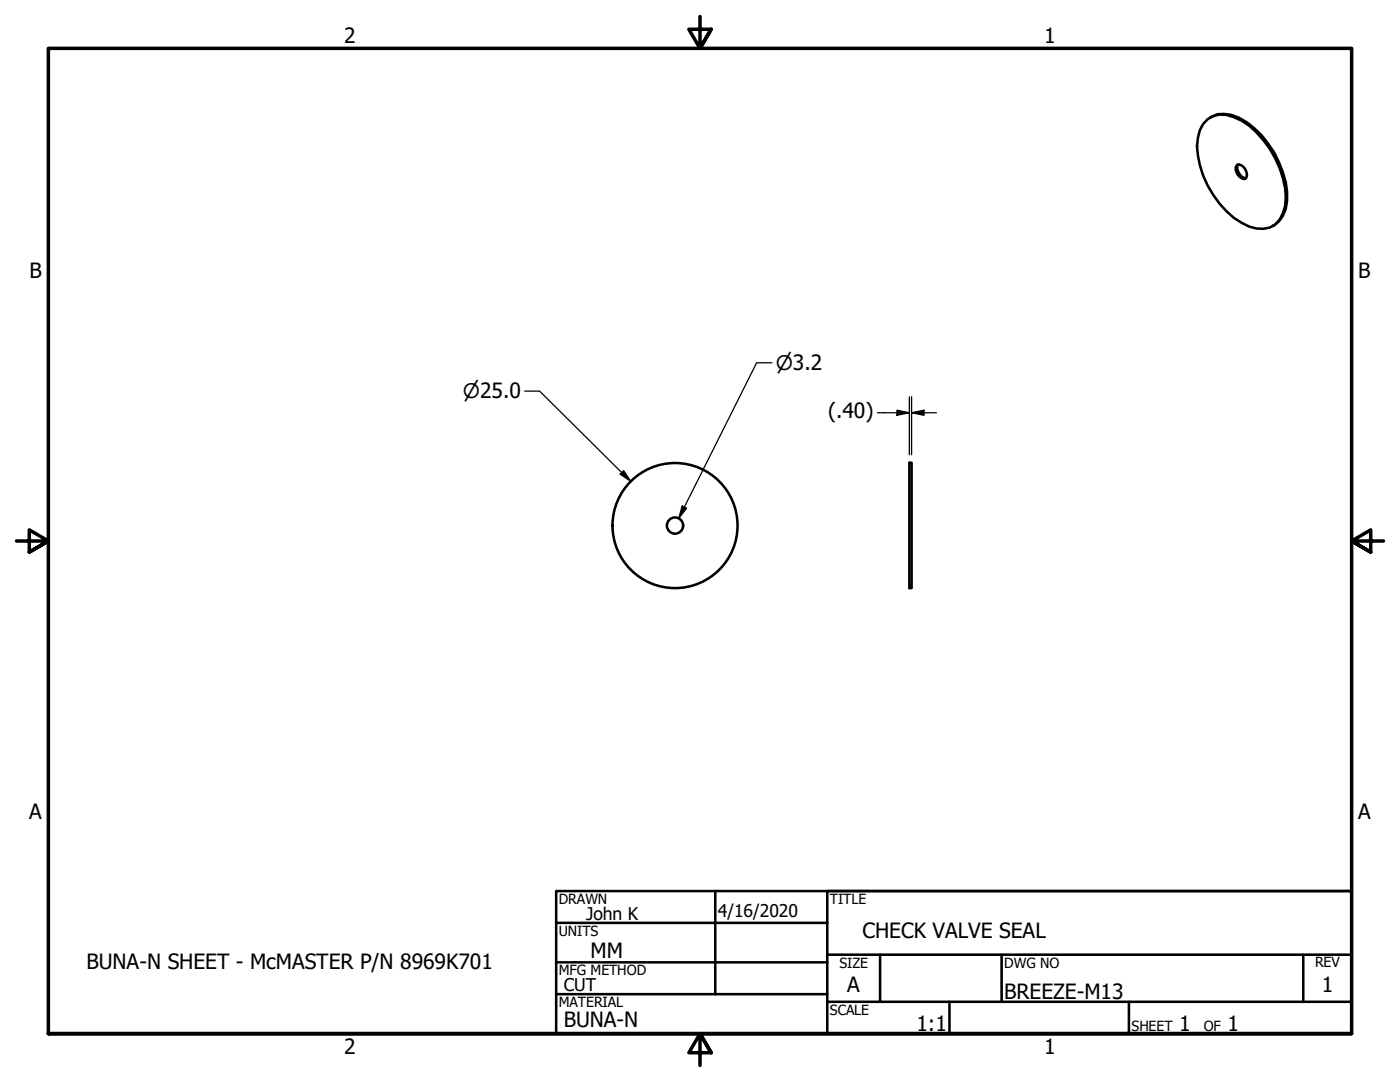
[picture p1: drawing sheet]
<svg xmlns="http://www.w3.org/2000/svg" width="279mm" height="216mm" viewBox="0 0 279 216" stroke-linecap="round" stroke-linejoin="round" font-family="sans-serif">
<!-- layer: Visible (ANSI) -->
<g fill="none" stroke="#000" stroke-width=".51">
<path d="M241 23.8a4.9 4.9 0 0 1 5.2-.4 13.1 13.1 0 0 1 6 4.6 19.4 19.4 0 0 1 4.4 11.4 7.1 7.1 0 0 1-2.1 5.4 5.3 5.3 0 0 1-5.2 .4 17.9 17.9 0 0 1-9.2-10.2 15.1 15.1 0 0 1-1-7.5l.4-1.5 .6-1.2zM241.5 23.4a4.9 4.9 0 0 1 4.2-.5 16.4 16.4 0 0 1 8.6 7.6 18.9 18.9 0 0 1 2.6 9.6 5.9 5.9 0 0 1-2.9 5M246.9 32.9a1.79 1.79 0 0 1 2 2l-.2 .5-.3 .4a1.98 1.98 0 0 1-1.5-2.9zM247.1 32.8a2.04 2.04 0 0 0 1.1 2.7l.5 .1M181.5 92.3h.4v25h-.4z"/>
<circle cx="134.7" cy="104.9" r="1.62"/>
<circle cx="134.7" cy="104.9" r="12.5"/>
</g>
<!-- layer: Border (ANSI) -->
<path d="M139.7 3.3v6.4l-2.2-3.9h4.4l-2.2 3.9 2.2-3.9M3.3 107.9h6.4l-3.9-2.2v4.5l3.9-2.3-3.9 2.3M276.1 107.9h-6.4l3.9-2.2v4.5l-3.9-2.3 3.9 2.3M9.7 206.2v-196.5h260v196.5h-260h260M141.9 210.1l-2.2-3.9 2.2 3.9h-4.4l2.2-3.9v6.4" fill="none" stroke="#000" stroke-width=".7"/>
<!-- layer: Title (ANSI) -->
<g fill="none" stroke="#000" stroke-width=".51">
<path d="M111 177.8h158.7v28.4h-158.7zM142.7 177.8v20.6M269.7 177.8h-104.6v28.4M111 184.1h54.1M111 192h54.1M111 198.4h54.1M165.1 190.5h104.6M165.1 199.9h104.6M175.6 190.5v9.4M189.5 199.9v6.3M199.9 190.5v9.4M225.3 199.9v6.3"/>
<path d="M260.1 190.5v9.4"/>
</g>
<!-- layer: Dimension (ANSI) -->
<path d="M104.7 78h3l18.2 18M154.1 72.4h-3.1l-15.6 31M181.5 79.2v11.5M181.9 79.2v11.5M124.5 93.9l1.4 2.1-2.1-1.4zM175.1 82.4h6.4M179 81.9l2.5 .5-2.5 .5zM181.9 82.4l2.5-.5v1zM181.9 82.4h5M136.1 101l.9 .4-1.6 2z" fill="none" stroke="#000" stroke-width=".25"/>
<g fill="#000">
<path d="M124.5 93.9l1.4 2.1-2.1-1.4z" fill-rule="evenodd"/>
<path d="M179 81.9l2.5 .5-2.5 .5z" fill-rule="evenodd"/>
<path d="M181.9 82.4l2.5-.5v1z" fill-rule="evenodd"/>
<path d="M136.1 101l.9 .4-1.6 2z" fill-rule="evenodd"/>
</g>
<g font-size="4.2">
<text x="68.7" y="8.6">2</text>
<text x="208.4" y="8.6">1</text>
<text x="5.9" y="55.5">B</text>
<text x="271.1" y="55.5">B</text>
<text x="165.3" y="83.5">(.40)</text>
<text x="5.8" y="163.4">A</text>
<text x="271" y="163.4">A</text>
<text x="117.9" y="191.1">MM</text>
<text x="172.1" y="187.2">CHECK VALVE SEAL</text>
<text x="17.3" y="193.3">BUNA-N SHEET - McMASTER P/N 8969K701</text>
<text x="169.1" y="198">A</text>
<text x="263.8" y="198">1</text>
<text x="200.4" y="199.3">BREEZE-M13</text>
<text x="112.5" y="204.9">BUNA-N</text>
<text x="182.9" y="205.7">1:1</text>
<text x="235.3" y="205.7">1</text>
<text x="245" y="205.7">1</text>
<text x="68.7" y="210.3">2</text>
<text x="208.4" y="210.3">1</text>
</g>
<g font-size="4">
<text x="154.8" y="73.9">⌀3.2</text>
<text x="92.4" y="79.5">⌀25.0</text>
</g>
<g font-size="3.5">
<text x="117" y="183.6">John K</text>
<text x="143.3" y="183.1">4/16/2020</text>
<text x="112.5" y="197.7">CUT</text>
</g>
<g font-size="2.8">
<text x="111.5" y="180.3">DRAWN</text>
<text x="165.6" y="180.3">TITLE</text>
<text x="111.5" y="186.8">UNITS</text>
<text x="111.5" y="194.6">MFG METHOD</text>
<text x="167.5" y="193.1">SIZE</text>
<text x="200.4" y="193.1">DWG NO</text>
<text x="262.4" y="193">REV</text>
<text x="111.5" y="200.9">MATERIAL</text>
<text x="165.6" y="202.5">SCALE</text>
<text x="225.8" y="205.7">SHEET</text>
<text x="240.2" y="205.7">OF</text>
</g>
</svg>
